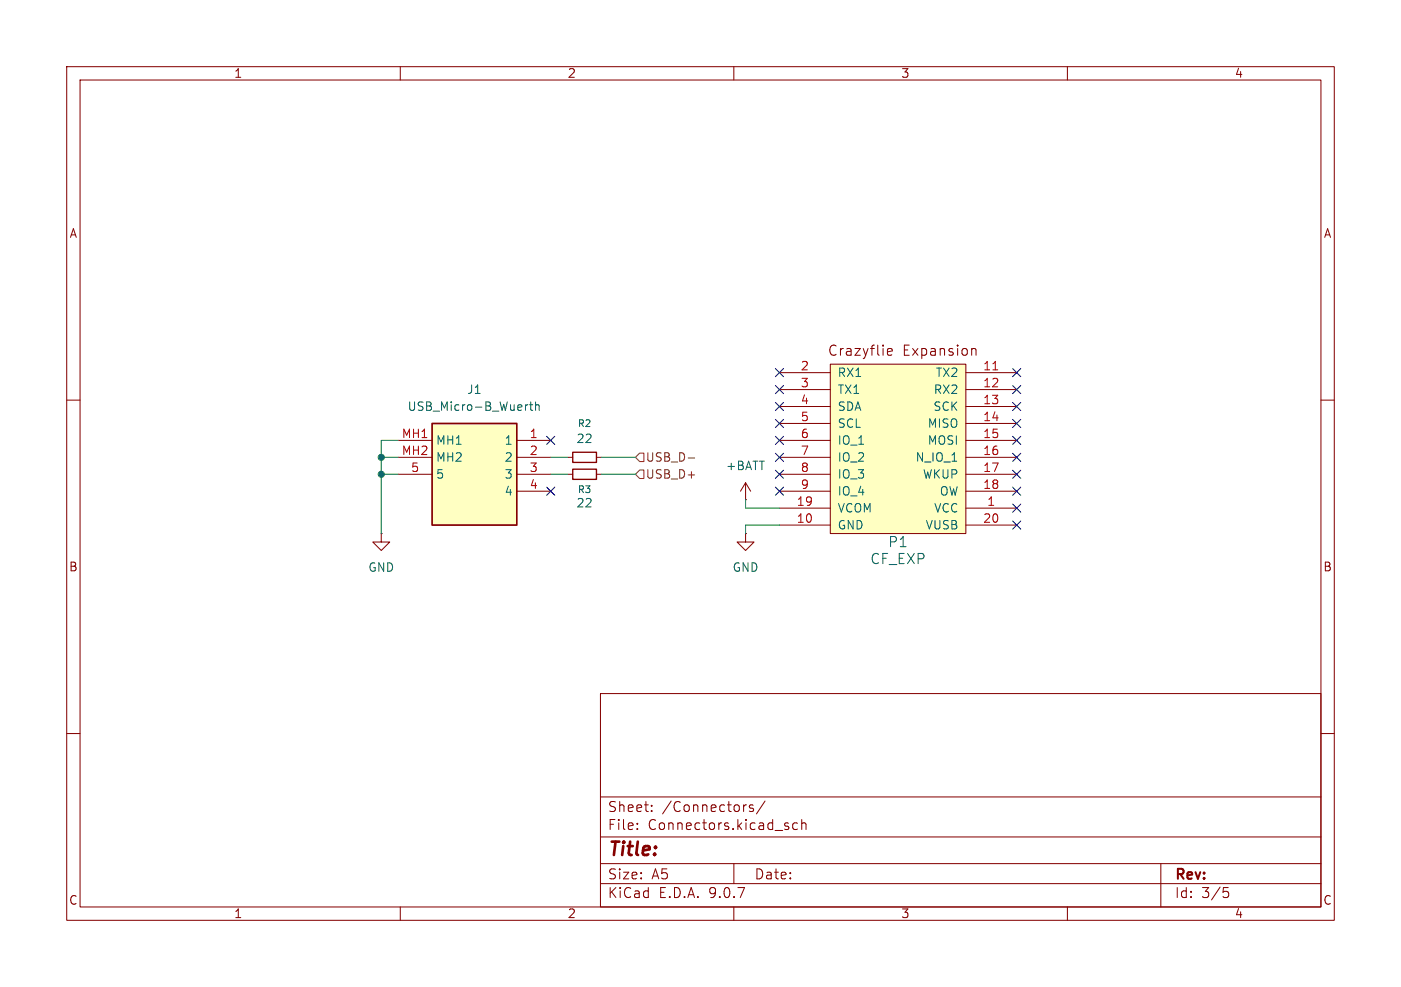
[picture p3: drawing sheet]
<svg xmlns="http://www.w3.org/2000/svg" width="210mm" height="148mm" viewBox="0 0 210 148" stroke-linecap="round" stroke-linejoin="round" font-family="sans-serif">
<g fill="none" stroke="#840000" stroke-width=".15">
<path d="M10 10h190v128h-190zM12 12h186v124h-186zM60 10v2M110 10v2M160 10v2M10 60h2M198 60h2M10 110h2M90 104h108v32h-108zM90 119.5h108M198 110h2M60 136v2"/>
<path d="M90 132.5h108M90 129.5h108M90 125.5h108M95.5 124.2v.2M95.5 123.5v.1M97.7 121.5v.2M97.7 120.8v.1M110 136v2M110 129.5v3M111.7 120.7h.2M112.9 120.8l-.4-.1-.2 .2 .1 .2 .5 .2v.3h-.6M114.7 120.1l-1.3 1.9"/>
<path d="M118.2 124v.3M119.5 123.5l-.4-.1-.3 .3v.4l.2 .2h.5M120.2 123.5a.37 .37 0 0 1 .6 .1v.8M120.2 122.9v1.5M160 136v2M174 129.5v6.5M183.4 133.1h.7M183.5 133.7h.4l.3 .2v.4l-.2 .2-.5 .1"/>
</g>
<path d="M124.5 54.6h20.3v25.4h-20.3z" fill="#ffffc2"/>
<g fill="none" stroke="#840000" stroke-width=".15">
<path d="M116.8 55.9h7.7M116.8 58.4h7.7M124.5 54.6h20.3v25.4h-20.3zM133 52.8l.7-.2v-.3h-.5l-.2 .2 .1 .7h.6M144.8 55.9h7.6M144.8 58.4h7.6M145.7 52.3h.5l.1 1M85.1 68.6h.8M85.1 71.1h.8M89.4 68.6h.8M89.4 71.1h.8M111.8 74.9h.1"/>
<path d="M111.8 72.4l-.8 1.3M111.8 72.4l.7 1.3M111.8 72.4v2.5M116.8 61h7.7M116.8 63.5h7.7M116.8 66h7.7M116.8 68.6h7.7M116.8 71.1h7.7M116.8 73.7h7.7M116.8 76.2h7.7M116.8 78.7h7.7M144.8 61h7.6"/>
<path d="M144.8 63.5h7.6M144.8 66h7.6M144.8 68.6h7.6M144.8 71.1h7.6M144.8 73.7h7.6M144.8 76.2h7.6M144.8 78.7h7.6M57.1 80v1.3h-1.2l1.2 1.3 1.3-1.3h-1.3M57.1 80h.1M111.8 80v1.3h1.2l-1.2 1.3-1.3-1.3h1.3M111.8 80h.1"/>
</g>
<path d="M148.8 55.5h.8" fill="none" stroke="#a90000" stroke-width=".15"/>
<path d="M85.9 67.8h3.5v1.5h-3.5zM85.9 70.4h3.5v1.5h-3.5z" fill="none" stroke="#840000" stroke-width=".2"/>
<path d="M64.8 63.5h12.7v15.2h-12.7z" fill="#ffffc2"/>
<path d="M64.8 63.5h12.7v15.2h-12.7z" fill="none" stroke="#840000" stroke-width=".25"/>
<path d="M59.7 66h5.1M59.7 68.6h5.1M59.7 71.1h5.1M77.5 66h5M77.5 68.6h5M77.5 71.1h5M77.5 73.7h5" fill="none" stroke="#840000" stroke-width=".15"/>
<path d="M79.1 60.7l-.2 .1M79.4 60.7h.5M79.6 60.3v1.1l.3 .1M80.3 60.8l.2-.1 .3 .1v.7M80.3 60.3v1.2" fill="none" stroke="#006464" stroke-width=".15"/>
<path d="M95.9 67.9h.6v1.3h-.6l-.7-.6zM95.9 70.5h.6v1.3h-.6l-.7-.7zM103.2 68.7h.9" fill="none" stroke="#725600" stroke-width=".15"/>
<path d="M57.1 68.6h2.6M57.1 71.1h2.6M59.7 66h-2.6v14M82.5 68.6h2.6M82.5 71.1h2.6M90.2 68.6h5M90.2 71.1h5M111.8 74.9v1.3h5M116.8 78.7h-5v1.3" fill="none" stroke="#009600" stroke-width=".15"/>
<g fill="none" stroke="#000084" stroke-width=".15">
<path d="M116.2 57.8l1.2 1.2M116.2 55.3l1.2 1.2M117.4 57.8l-1.2 1.2M117.4 55.3l-1.2 1.2M151.8 57.8l1.2 1.2M151.8 55.3l1.2 1.2M153 57.8l-1.2 1.2M153 55.3l-1.2 1.2M81.9 65.4l1.3 1.2M81.9 73.1l1.3 1.2M83.2 65.4l-1.3 1.2M83.2 73.1l-1.3 1.2"/>
<path d="M116.2 73.1l1.2 1.2M116.2 60.4l1.2 1.2M116.2 70.5l1.2 1.2M116.2 68l1.2 1.2M116.2 65.4l1.2 1.2M116.2 62.9l1.2 1.2M117.4 73.1l-1.2 1.2M117.4 60.4l-1.2 1.2M117.4 70.5l-1.2 1.2M117.4 68l-1.2 1.2M117.4 65.4l-1.2 1.2M117.4 62.9l-1.2 1.2"/>
<path d="M151.8 65.4l1.2 1.2M151.8 60.4l1.2 1.2M151.8 70.5l1.2 1.2M151.8 62.9l1.2 1.2M151.8 68l1.2 1.2M151.8 73.1l1.2 1.2M151.8 78.1l1.2 1.2M151.8 75.6l1.2 1.2M153 65.4l-1.2 1.2M153 60.4l-1.2 1.2M153 70.5l-1.2 1.2M153 62.9l-1.2 1.2"/>
<path d="M153 68l-1.2 1.2M153 73.1l-1.2 1.2M153 78.1l-1.2 1.2M153 75.6l-1.2 1.2"/>
</g>
<g fill="#009600" stroke="#009600" stroke-width=".15">
<circle cx="57.1" cy="71.1" r=".46"/>
<circle cx="57.1" cy="68.6" r=".46"/>
</g>
<text font-size="2.8" fill="#840000" x="91" y="128.9">Title:</text>
<g font-size="2.1" fill="#840000">
<text x="124" y="53.6">Crazyflie</text>
<text x="135.3" y="53.6">Expansion</text>
<text x="91" y="124.7">File:</text>
<text x="91" y="122">Sheet:</text>
<text x="97.1" y="124.7">Connectors.kicad_sch</text>
<text x="99.2" y="122">/Connectors/</text>
<text x="91" y="134.9">KiCad</text>
<text x="91" y="132.1">Size:</text>
<text x="97.7" y="132.1">A5</text>
<text x="98.7" y="134.9">E.D.A.</text>
<text x="106.3" y="134.9">9.0.7</text>
<text x="113" y="132.1">Date:</text>
<text x="176" y="132.3">Rev:</text>
<text x="176" y="134.9">Id:</text>
<text x="180.1" y="134.9">3/5</text>
</g>
<g font-size="2.1" fill="#006464">
<text x="133.1" y="82.3">P1</text>
<text x="130.4" y="84.8">CF_EXP</text>
</g>
<g font-size="1.8" fill="#840000">
<text x="35" y="11.9">1</text>
<text x="85" y="11.9">2</text>
<text x="135" y="11.9">3</text>
<text x="185" y="11.9">4</text>
<text x="10.3" y="35.9">A</text>
<text x="198.4" y="35.9">A</text>
<text x="10.3" y="85.9">B</text>
<text x="198.3" y="85.9">B</text>
<text x="10.3" y="135.9">C</text>
<text x="35" y="137.9">1</text>
<text x="85" y="137.9">2</text>
<text x="135" y="137.9">3</text>
<text x="185" y="137.9">4</text>
<text x="198.3" y="135.9">C</text>
</g>
<g font-size="1.8" fill="#006464">
<text x="69.9" y="59.3">J1</text>
<text x="125.5" y="56.7">RX1</text>
<text x="125.5" y="59.3">TX1</text>
<text x="139.9" y="59.3">RX2</text>
<text x="140.2" y="56.7">TX2</text>
<text x="61" y="61.8">USB_Micro-B_Wuerth</text>
<text x="125.5" y="61.8">SDA</text>
<text x="125.5" y="64.4">SCL</text>
<text x="139" y="64.4">MISO</text>
<text x="139.8" y="61.8">SCK</text>
<text x="65.3" y="66.9">MH1</text>
<text x="65.3" y="69.4">MH2</text>
<text x="65.3" y="72">5</text>
<text x="75.5" y="66.9">1</text>
<text x="75.5" y="69.4">2</text>
<text x="75.5" y="72">3</text>
<text x="86.3" y="66.6">22</text>
<text x="108.7" y="70.7">+BATT</text>
<text x="125.5" y="66.9">IO_1</text>
<text x="125.5" y="69.4">IO_2</text>
<text x="125.5" y="72">IO_3</text>
<text x="137.2" y="69.4">N_IO_1</text>
<text x="138.2" y="72">WKUP</text>
<text x="139" y="66.9">MOSI</text>
<text x="75.5" y="74.5">4</text>
<text x="86.3" y="76.3">22</text>
<text x="125.5" y="74.5">IO_4</text>
<text x="125.5" y="77.1">VCOM</text>
<text x="139.9" y="77.1">VCC</text>
<text x="140.8" y="74.5">OW</text>
<text x="125.5" y="79.6">GND</text>
<text x="138.7" y="79.6">VUSB</text>
<text x="55.1" y="86">GND</text>
<text x="109.7" y="86">GND</text>
</g>
<g font-size="1.8" fill="#a90000">
<text x="119.9" y="55.6">2</text>
<text x="119.9" y="58.2">3</text>
<text x="147.3" y="55.6">11</text>
<text x="147.3" y="58.2">12</text>
<text x="60.1" y="65.8">MH1</text>
<text x="79.3" y="65.8">1</text>
<text x="119.9" y="60.7">4</text>
<text x="119.9" y="63.2">5</text>
<text x="119.9" y="65.8">6</text>
<text x="147.3" y="60.7">13</text>
<text x="147.3" y="63.2">14</text>
<text x="147.3" y="65.8">15</text>
<text x="60.1" y="68.3">MH2</text>
<text x="61.5" y="70.9">5</text>
<text x="79.3" y="68.3">2</text>
<text x="79.3" y="70.9">3</text>
<text x="119.9" y="68.3">7</text>
<text x="119.9" y="70.9">8</text>
<text x="147.3" y="68.3">16</text>
<text x="147.3" y="70.9">17</text>
<text x="79.3" y="73.4">4</text>
<text x="119.3" y="75.9">19</text>
<text x="119.9" y="73.4">9</text>
<text x="147.3" y="73.4">18</text>
<text x="147.9" y="75.9">1</text>
<text x="119.3" y="78.5">10</text>
<text x="147.3" y="78.5">20</text>
</g>
<g font-size="1.8" fill="#725600">
<text x="96.7" y="69.4">USB_D-</text>
<text x="96.7" y="72">USB_D+</text>
</g>
<g font-size="1.4" fill="#006464">
<text x="86.5" y="64.2">R2</text>
<text x="86.5" y="74.1">R3</text>
</g>
</svg>
